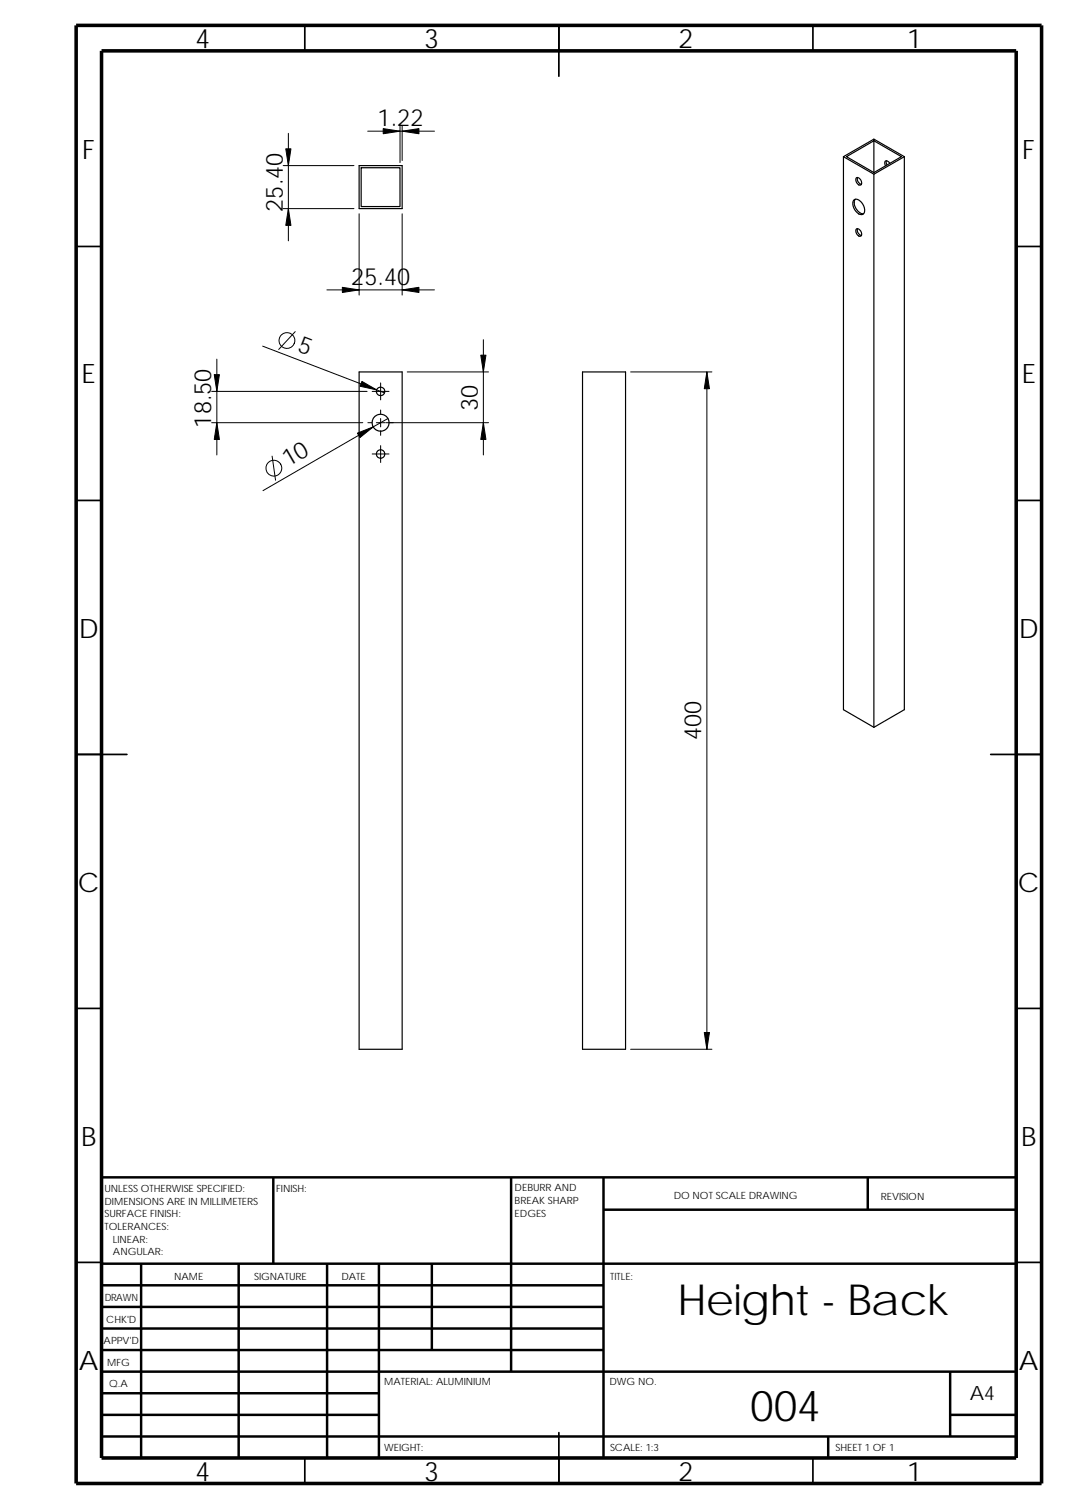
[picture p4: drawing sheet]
<svg xmlns="http://www.w3.org/2000/svg" width="210mm" height="297mm" viewBox="0 0 210 297" stroke-linecap="round" stroke-linejoin="round" font-family="sans-serif">
<g fill="none" stroke="#000" stroke-width=".34">
<path d="M60 5v5M110 5v10M160 5v5M15 48.5h5M200 48.5h5M15 98.5h5M200 98.5h5M15 148.5h10M195 148.5h10M15 198.5h5M200 198.5h5M15 248.5h5"/>
<path d="M200 248.5h5M60 287v5M110 282v10M160 287v5"/>
</g>
<g fill="none" stroke="#000" stroke-width=".49">
<path d="M53.8 231.8v17M100.6 231.8v38.2M118.8 238.1h81.2M118.8 231.8v55.2M170.8 231.8v6.3M200 231.8h-180v55.2M20 257.3h98.8M20 253h98.8M20 248.8h180M27.8 248.8v38.2M47 248.8v38.2M64.4 248.8v38.2"/>
<path d="M74.6 248.8v38.2M85 248.8v16.9M20 270h180M20 274.3h54.6M20 278.5h54.6M20 265.7h98.8M20 261.5h98.8M187 270v12.8M187 278.5h13M20 282.8h180M163 282.8v4.2"/>
</g>
<path d="M15 5h190v287h-190zM20 10h180v277h-180z" fill="none" stroke="#000" stroke-width=".7" stroke-linecap="butt"/>
<g fill="none" stroke="#000" stroke-width=".23">
<path d="M70.7 32.6h8.4v8.5h-8.4zM71.1 33h7.6v7.7h-7.6zM166 30.8l6 3.5M166 30.8v108.9l6 3.5M166 30.8l6-3.4 6 3.4M166.6 30.8l5.4-3.1 5.4 3.1-5.4 3.2zM168 39.4a1.45 1.45 0 0 1 2 1.1l.2 .7a.79 .79 0 0 1-.5 1 .79 .79 0 0 1-1-.3 2.09 2.09 0 0 1-.7-2.5zM168.3 39.2a2.08 2.08 0 0 0 1.6 2.9M168.5 35.1a.88 .88 0 0 1 .9 .3 .88 .88 0 0 1 0 1 1.02 1.02 0 0 1-.9-1.3zM168.7 34.9a1.14 1.14 0 0 0 .8 1.4M172 27.7v6.3M172 34.3v108.9"/>
<path d="M174.4 31.6v.4l.2 .5M175.1 32.2l-.3-.4-.6-.1-.1 .3 .2 .6M178 30.8v108.9l-6 3.5M178 30.8l-6 3.5M168.5 45.1a.88 .88 0 0 1 .9 .4 .88 .88 0 0 1 0 1 1.02 1.02 0 0 1-.9-1.4zM168.7 45a1.12 1.12 0 0 0 .8 1.4M70.7 73.2h8.4v133.3h-8.4zM114.6 73.2h8.5v133.3h-8.5z"/>
<circle cx="74.9" cy="77" r=".84"/>
<circle cx="74.9" cy="83.2" r="1.67"/>
<circle cx="74.9" cy="89.4" r=".84"/>
</g>
<g fill="none" stroke="#000" stroke-width=".2">
<path d="M55.7 32.6h14M56.7 26.2v21.2M72.4 25.8h13.1M78.7 24.8v7.2M79.1 24.8v6.8M55.7 41.1h14M64.3 57.1h21.2M70.7 42.1v16M79.1 42.1v16M41.7 77h30.5M42.7 70.7v18.9M51.7 68.1l24 9.2"/>
<path d="M58.1 65.3l-3.3 3.5M73.2 77h3.4M74.9 75.4v3.3M80.1 73.2h16M95.1 66.9v22.7M124.1 73.2h16M139.1 73.2v133.3M41.7 83.2h29.7M53.6 89.8l.6 4.7M72.4 83.2h.8M73.2 89.4h3.4M74.1 83.2h1.6"/>
<path d="M74.9 80.7v.8M74.9 82.4v1.6M74.9 84.9v.8M74.9 87.7v3.3M75.9 83.2h20.2M76.3 82.4l-24.5 14.2M124.1 206.5h16"/>
<circle cx="56.5" cy="67" r="1.55"/>
<circle cx="53.9" cy="92.2" r="1.56"/>
</g>
<g fill="#000" stroke="#000" stroke-width=".2">
<path d="M56.2 29.3h1.1l-.6 3.3z" fill-rule="evenodd"/>
<path d="M75.4 25.3l3.3 .5-3.3 .5z" fill-rule="evenodd"/>
<path d="M79.1 25.8l3.3-.5v1z" fill-rule="evenodd"/>
<path d="M56.7 41.1l.6 3.3h-1.1z" fill-rule="evenodd"/>
<path d="M67.4 56.6l3.3 .5-3.3 .5z" fill-rule="evenodd"/>
<path d="M79.1 57.1l3.3-.5v1z" fill-rule="evenodd"/>
<path d="M42.2 73.7h1l-.5 3.3z" fill-rule="evenodd"/>
<path d="M71.2 75.1l2.9 1.7-3.2-.8z" fill-rule="evenodd"/>
<path d="M94.6 69.9h1l-.5 3.3z" fill-rule="evenodd"/>
<path d="M139.1 73.2l.5 3.3h-1z" fill-rule="evenodd"/>
<path d="M42.7 83.2l.5 3.3h-1z" fill-rule="evenodd"/>
<path d="M70.3 85.3l3.1-1.3-2.6 2.1z" fill-rule="evenodd"/>
<path d="M95.1 83.2l.5 3.3h-1z" fill-rule="evenodd"/>
<path d="M138.6 203.2h1l-.5 3.3z" fill-rule="evenodd"/>
</g>
<g font-size="8.4">
<text x="133.3" y="258.8">Height - Back</text>
<text x="147.7" y="279.7">004</text>
</g>
<g font-size="5.3">
<text x="38.5" y="9.5">4</text>
<text x="83.5" y="9.5">3</text>
<text x="133.5" y="9.5">2</text>
<text x="178.5" y="9.5">1</text>
<text x="16.2" y="31.2">F</text>
<text x="201.2" y="31.2">F</text>
<text x="16.1" y="75.5">E</text>
<text x="201.1" y="75.5">E</text>
<text x="15.5" y="125.5">D</text>
<text x="200.5" y="125.5">D</text>
<text x="15.3" y="175.5">C</text>
<text x="200.3" y="175.5">C</text>
<text x="16" y="225.5">B</text>
<text x="201" y="225.5">B</text>
<text x="15.5" y="269.7">A</text>
<text x="200.5" y="269.7">A</text>
<text x="38.5" y="291.5">4</text>
<text x="83.5" y="291.5">3</text>
<text x="133.5" y="291.5">2</text>
<text x="178.5" y="291.5">1</text>
</g>
<g font-size="4.7">
<text x="74.3" y="24.8">1.22</text>
<text x="55.6" y="41.7" transform="rotate(-90 55.6 41.7)">25.40</text>
<text x="69.1" y="56">25.40</text>
<text x="58.4" y="69.1" transform="rotate(21 58.4 69.1)">5</text>
<text x="94" y="80.9" transform="rotate(-90 94 80.9)">30</text>
<text x="41.6" y="84.2" transform="rotate(-90 41.6 84.2)">18.50</text>
<text x="56.7" y="92" transform="rotate(-30 56.7 92)">10</text>
<text x="138" y="145.7" transform="rotate(-90 138 145.7)">400</text>
</g>
<text font-size="3.9" x="190.8" y="275.5">A4</text>
<g font-size="2">
<text x="20.6" y="234.6">UNLESS OTHERWISE SPECIFIED:</text>
<text x="20.6" y="237.1">DIMENSIONS ARE IN MILLIMETERS</text>
<text x="20.6" y="239.6">SURFACE FINISH:</text>
<text x="54.4" y="234.6">FINISH:</text>
<text x="101.3" y="239.5">EDGES</text>
<text x="101.3" y="234.5">DEBURR AND</text>
<text x="101.3" y="237">BREAK SHARP</text>
<text x="132.6" y="236">DO NOT SCALE DRAWING</text>
<text x="173.3" y="236.2">REVISION</text>
<text x="20.6" y="242.1">TOLERANCES:</text>
<text x="22.2" y="244.6">LINEAR:</text>
<text x="22.2" y="247.1">ANGULAR:</text>
<text x="50" y="252">SIGNATURE</text>
<text x="67.2" y="252">DATE</text>
<text x="120.1" y="252">TITLE:</text>
<text x="20.6" y="256.2">DRAWN</text>
<text x="34.3" y="252">NAME</text>
<text x="20.9" y="260.4">CHK'D</text>
<text x="20.4" y="264.5">APPV'D</text>
<text x="21.1" y="268.8">MFG</text>
<text x="21.5" y="273">Q.A</text>
<text x="75.6" y="272.5">MATERIAL: ALUMINIUM</text>
<text x="119.9" y="272.5">DWG NO.</text>
<text x="75.6" y="285.6">WEIGHT:</text>
<text x="120.1" y="285.6">SCALE: 1:3</text>
<text x="164.4" y="285.6">SHEET 1 OF 1</text>
</g>
</svg>
